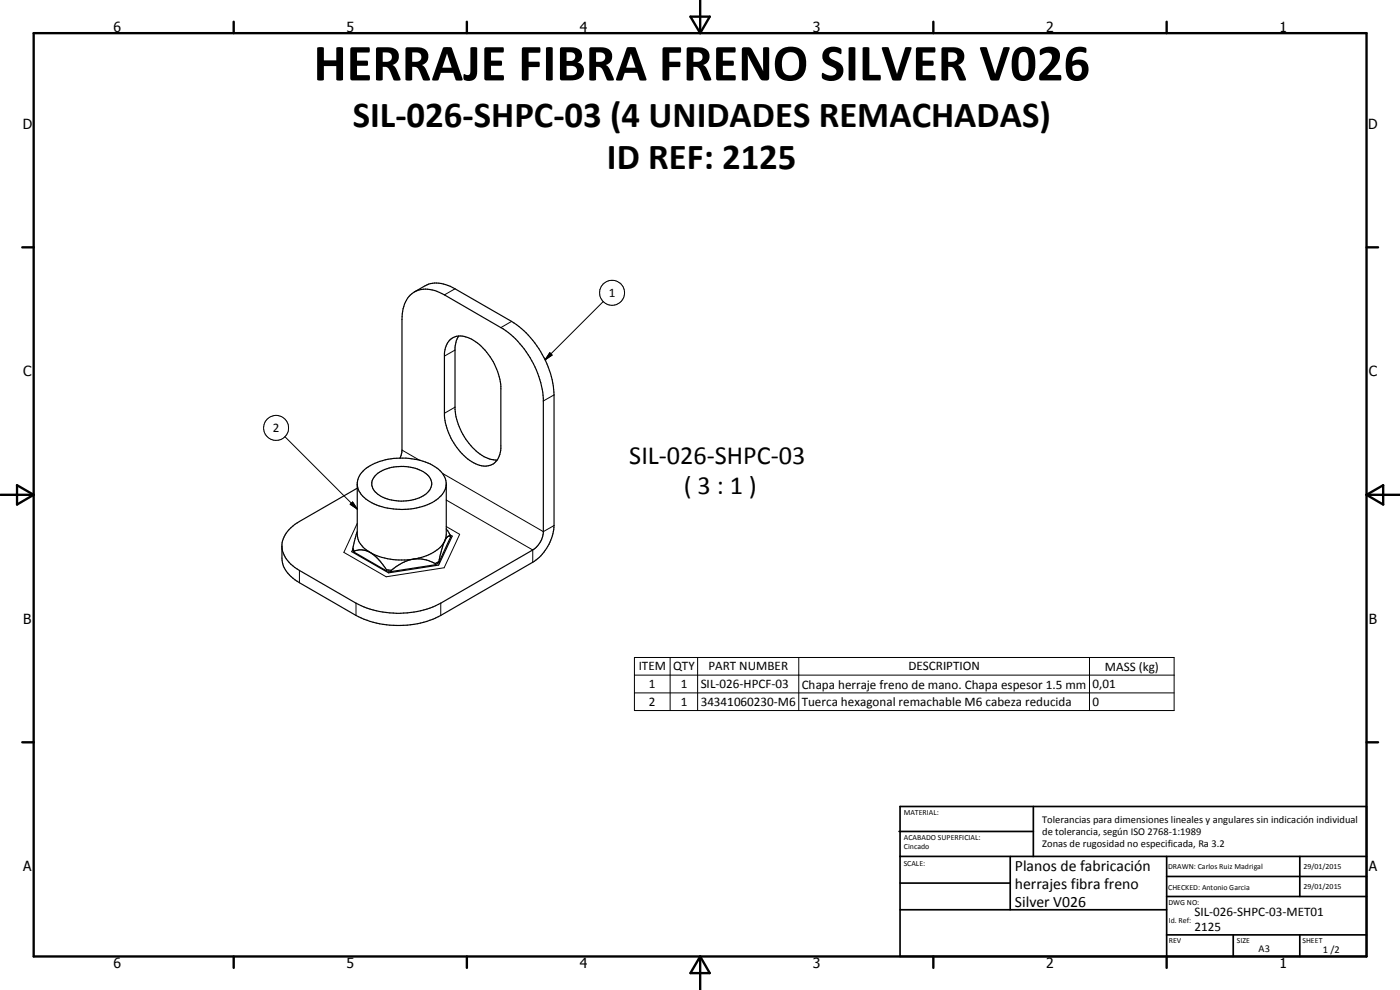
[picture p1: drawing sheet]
<svg xmlns="http://www.w3.org/2000/svg" width="420mm" height="297mm" viewBox="0 0 420 297" stroke-linecap="round" stroke-linejoin="round" font-family="sans-serif">
<g fill="none" stroke="#000" stroke-width=".35">
<path d="M124.4 87.6l3.1-1.8a8.3 8.3 0 0 1 7.6 .1l18.4 10.5a28.6 28.6 0 0 1 12.8 22.1v39.2a14.1 14.1 0 0 1-6.4 11l-27.6 16a28.4 28.4 0 0 1-25.5 0l-16.9-9.9a9 9 0 0 1-5.3-7.3v-4a9.1 9.1 0 0 1 5.3-7l17.3-10M135 102a4.7 4.7 0 0 1 5.4-.7 18.1 18.1 0 0 1 9.9 14.7v18.5a4.9 4.9 0 0 1-4.7 5.4 12.9 12.9 0 0 1-9.4-7 18.2 18.2 0 0 1-2.8-8.2v-19.2l.7-2.2zM137.7 100.8l-.7 1.4-.4 2.2v18.5a19 19 0 0 0 8.7 14.1l1.7 .8 2.3 .2M120.1 137.5l.5-2.5v-39.2a8.7 8.7 0 0 1 4.6-8.6 9.7 9.7 0 0 1 8.2 1.3l16.9 9.8a28.1 28.1 0 0 1 12.8 21.2v40.4a7 7 0 0 1-3.2 5.1l-27.6 16a28 28 0 0 1-25.5 0l-16.9-9.8a9.5 9.5 0 0 1-5.3-7.1M107.2 159.5l-1.3 5M112.6 142.7a12.9 12.9 0 0 1 13.8-1.5 4.2 4.2 0 0 1 3 5 7.4 7.4 0 0 1-6.1 3.9 12.1 12.1 0 0 1-10.7-2.5 3.3 3.3 0 0 1 0-4.9zM133.9 145.2a7.7 7.7 0 0 1-5.6 6.2 20.5 20.5 0 0 1-18.5-1.7 6.5 6.5 0 0 1-2.6-4.4M133.9 145.2a6.4 6.4 0 0 0-3.4-5.2 20.2 20.2 0 0 0-20.6 .5 6.3 6.3 0 0 0-2.7 4.3v15.5a6.9 6.9 0 0 0 4.5 5.8 20.4 20.4 0 0 0 11.5 1.8M133.9 158.7l1.3 2.1M133.9 145.2v15.1l-.4 2M105.9 164.8l.4 .9M105.9 164.5l.4 .9"/>
<path d="M105.9 164.5v.3M106.3 165.4v.3M106.3 165.7l9.7 5.6M106.3 165.4a6 6 0 0 1 6.5 1.7l3.2 3.8M116 171.3l1.4 .2M116 170.9l1.4 .2M116 170.9v.4M117.4 171.1v.4M123.2 167.9a10.2 10.2 0 0 1 7.4 1.2M123.2 167.9l-2.3 .9-3.5 2.3M130.6 169.1v.4M130.6 169.5l-13.2 2"/>
<path d="M131.7 168.8l-1.1 .7M131.7 168.5v.3M131.7 168.5l-1.1 .6M133.5 162.3a11.9 11.9 0 0 1-8.6 5.3l-1.7 .3M133.5 162.3l-1 2.8-.8 3.4M135.1 160.5l.6 .4-4.1 8.6-15 2.4-11-6.4 .3-.7M135.2 160.8v.4l-3.5 7.6M135.2 160.8l-.8 .2-.8 1.1"/>
</g>
<g fill="none" stroke="#000" stroke-width=".3">
<path d="M136.6 86.7l-3.2 1.8M153.5 96.4l-3.2 1.9M181 90.5l-17.4 17.4M136.6 105l-3.2 1.8M165 105.8l.7 .8-2.1 1.3zM166.3 118.5l-3.2 1.8M85.5 131l21.7 21.7M120.6 135l5.3 3.1M136.6 122.2l-3.2 1.8M105.1 151.3l.7-.7 1.4 2.1zM107.2 157l-4 8.7 12.7 7.4 17.4-2.8 4.7-10-4.1-2.3M132.8 142l30.3 17.5 3.2-1.8"/>
<path d="M133.9 150l26 15v3.7M89.9 171.2v3.6M106.8 181v3.7M132.3 181v3.7M190.4 197.3h162v15.9h-162zM201.1 197.3v15.9M209.4 197.3v15.9M239.7 197.3v15.9M327 197.3v15.9M190.4 202.6h162M190.4 207.9h162"/>
<circle cx="183.7" cy="87.9" r="3.7"/>
<circle cx="82.9" cy="128.4" r="3.8"/>
</g>
<g fill="none" stroke="#000" stroke-width=".71">
<path d="M10.1 9.9h400v277.1h-400zM70.1 6.5v3.4M140.1 6.5v3.4M207.2 5h5.8l-2.9 4.9zM210.1 0v9.9M280.1 6.5v3.4M350.1 6.5v3.4M6.7 74.2h3.4M410.1 74.2h3.5M.1 148.5h10M5.1 145.6l5 2.9-5 2.9zM410.1 148.5h10"/>
<path d="M410.1 148.5l5-2.9v5.8zM6.7 222.7h3.4M410.1 222.7h3.5M70.1 287v3.4M140.1 287v3.4M210.1 287v10M210.1 287l2.9 5h-5.8zM280.1 287v3.4M350.1 287v3.4"/>
</g>
<g fill="none" stroke="#000" stroke-width=".51">
<path d="M269.8 249.5h40.3M270.1 242h140v45h-140zM270.1 257h140M303.2 257v16M310.1 242v15M350.1 257v30M390.1 257v12M270.1 265h33.1M270.1 273h80M350.1 269h60M350.1 263h60M350.1 280.5h60"/>
<path d="M370.1 280.5v6.5M390.1 280.5v6.5"/>
</g>
<path d="M165 105.8l.7 .8-2.1 1.3zM105.1 151.3l.7-.7 1.4 2.1z" fill="#000"/>
<text font-size="15.8" x="94.1" y="24.1">HERRAJE FIBRA FRENO SILVER V026</text>
<g font-size="11">
<text x="105.9" y="38.2">SIL-026-SHPC-03 (4 UNIDADES REMACHADAS)</text>
<text x="182.1" y="50.8">ID REF: 2125</text>
</g>
<g font-size="7.9">
<text x="188.8" y="139.1">SIL-026-SHPC-03</text>
<text x="205.2" y="148.1">( 3 : 1 )</text>
</g>
<g font-size="4.7">
<text x="304.6" y="261.2">Planos de fabricación</text>
<text x="304.6" y="266.6">herrajes fibra freno</text>
<text x="304.6" y="272">Silver V026</text>
</g>
<g font-size="4.2">
<text x="34" y="9.6">6</text>
<text x="104" y="9.6">5</text>
<text x="174" y="9.6">4</text>
<text x="244" y="9.6">3</text>
<text x="314" y="9.6">2</text>
<text x="384" y="9.6">1</text>
<text x="6.8" y="38.7">D</text>
<text x="410.6" y="38.7">D</text>
<text x="7" y="112.9">C</text>
<text x="410.8" y="112.9">C</text>
<text x="7" y="187.1">B</text>
<text x="410.8" y="187.1">B</text>
<text x="7" y="261.4">A</text>
<text x="410.8" y="261.4">A</text>
<text x="34" y="290.4">6</text>
<text x="104" y="290.4">5</text>
<text x="174" y="290.4">4</text>
<text x="244" y="290.4">3</text>
<text x="314" y="290.4">2</text>
<text x="384" y="290.4">1</text>
</g>
<g font-size="3.9">
<text x="182.7" y="89.1">1</text>
<text x="81.9" y="129.7">2</text>
<text x="191.7" y="201.2">ITEM</text>
<text x="202" y="201.2">QTY</text>
<text x="212.6" y="201.2">PART NUMBER</text>
<text x="272.6" y="201.2">DESCRIPTION</text>
<text x="331.6" y="201.3">MASS (kg)</text>
<text x="194.8" y="206.5">1</text>
<text x="204.3" y="206.5">1</text>
<text x="210.3" y="206.5">SIL-026-HPCF-03</text>
<text x="240.6" y="206.6">Chapa herraje freno de mano. Chapa espesor 1.5 mm</text>
<text x="327.9" y="206.5">0,01</text>
<text x="194.8" y="211.8">2</text>
<text x="204.3" y="211.8">1</text>
<text x="210.3" y="211.8">34341060230-M6</text>
<text x="240.6" y="211.9">Tuerca hexagonal remachable M6 cabeza reducida</text>
<text x="327.9" y="211.8">0</text>
<text x="358.5" y="275">SIL-026-SHPC-03-MET01</text>
<text x="358.5" y="279.4">2125</text>
</g>
<g font-size="3.1">
<text x="312.7" y="246.8">Tolerancias para dimensiones lineales y angulares sin indicación individual</text>
<text x="312.7" y="250.4">de tolerancia, según ISO 2768-1:1989</text>
<text x="312.7" y="254">Zonas de rugosidad no especificada, Ra 3.2</text>
<text x="377.7" y="285.6">A3</text>
<text x="397" y="285.9">1 /2</text>
</g>
<g font-size="2.4">
<text x="271.2" y="244.4">MATERIAL:</text>
<text x="271.3" y="252">ACABADO SUPERFICIAL:</text>
<text x="271.3" y="254.6">Cincado</text>
<text x="271.2" y="259.7">SCALE:</text>
<text x="350.6" y="260.8">DRAWN: Carlos Ruiz Madrigal</text>
<text x="391.2" y="260.6">29/01/2015</text>
<text x="350.6" y="267">CHECKED: Antonio Garcia</text>
<text x="391.2" y="266.7">29/01/2015</text>
<text x="350.6" y="271.4">DWG NO:</text>
<text x="350.8" y="276.9">Id. Ref:</text>
<text x="350.8" y="282.8">REV</text>
<text x="371.2" y="282.9">SIZE</text>
<text x="390.9" y="282.9">SHEET</text>
</g>
</svg>
